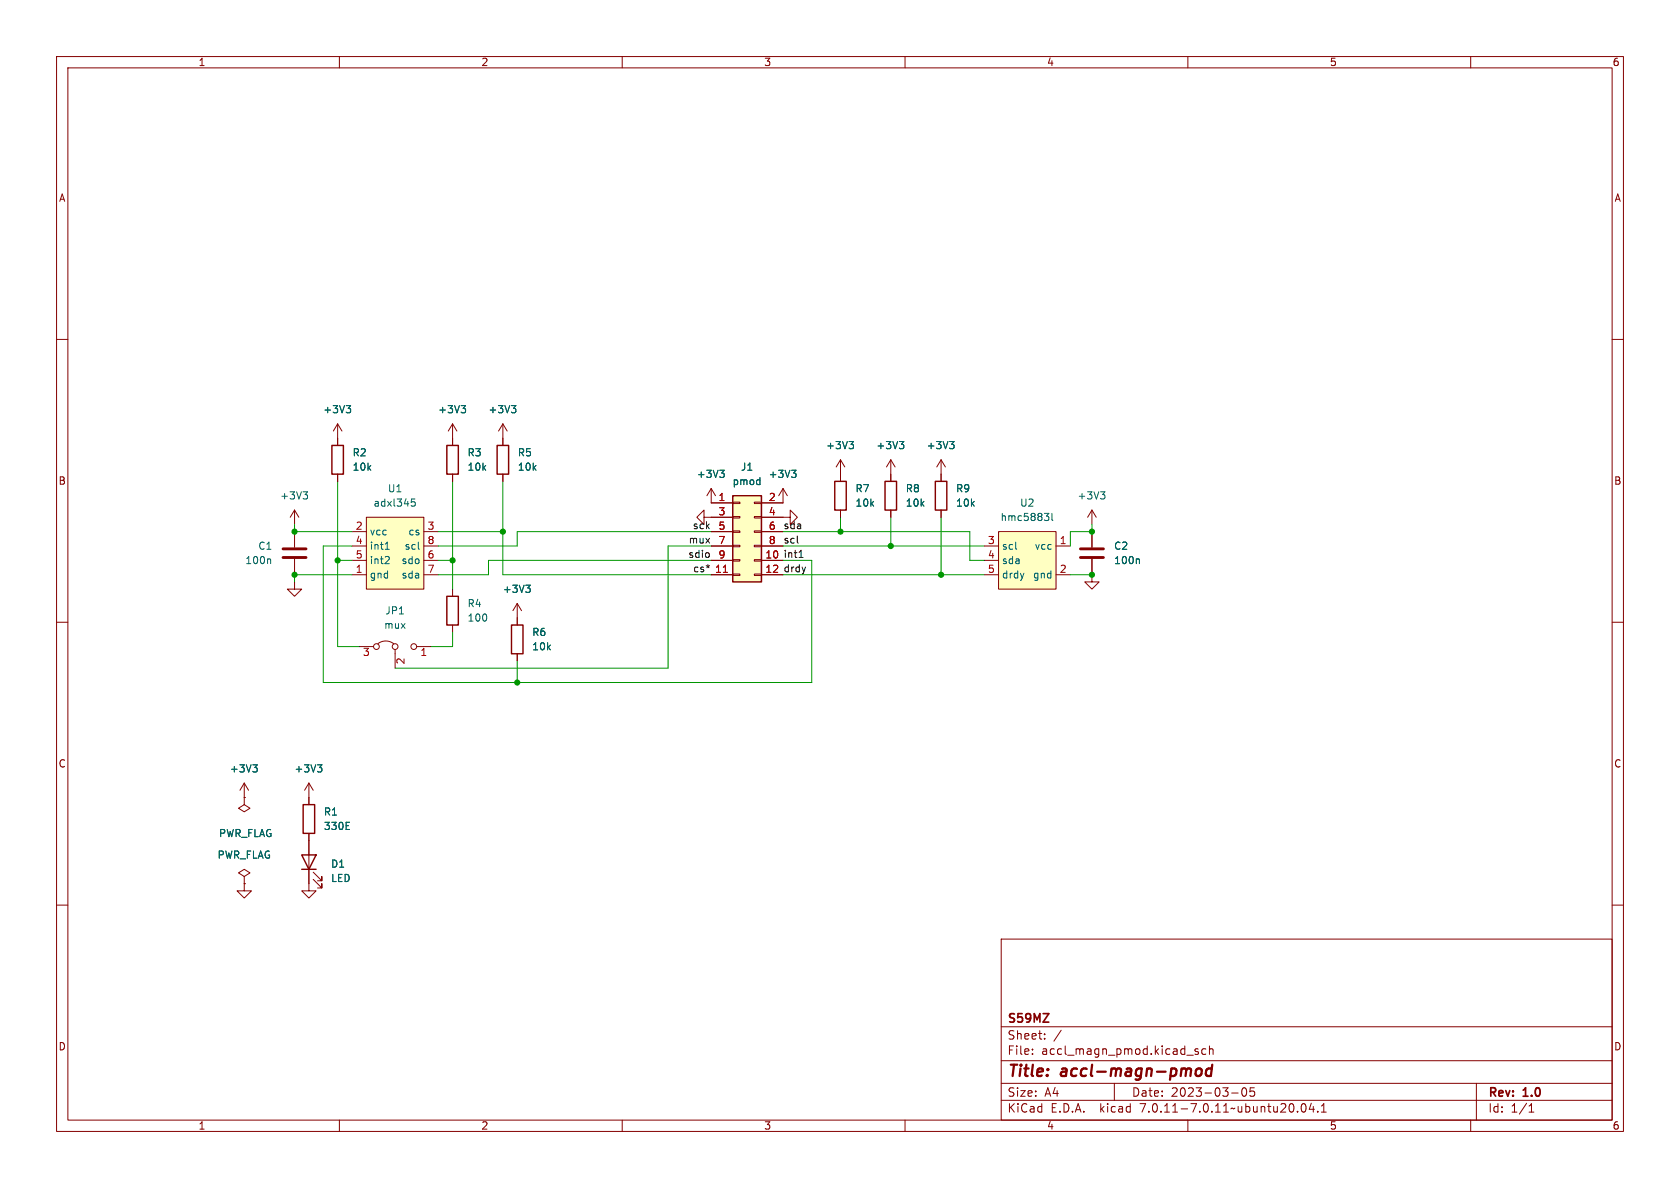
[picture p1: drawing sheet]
<svg xmlns="http://www.w3.org/2000/svg" width="297mm" height="210mm" viewBox="0 0 297 210" stroke-linecap="round" stroke-linejoin="round" font-family="sans-serif">
<g fill="none" stroke="#840000" stroke-width=".18">
<path d="M10 10h277v190h-277zM12 12h273v186h-273zM60 10v2M110 10v2M160 10v2M210 10v2M260 10v2M10 60h2M285 60h2M59.7 74.9l-.8 1.3M59.7 74.9v3.8M59.7 74.9l.8 1.3"/>
<path d="M80 74.9v3.8M80 74.9l-.8 1.3M80 74.9l.8 1.3M88.9 74.9v3.8M88.9 74.9l-.8 1.3M88.9 74.9l.8 1.3M52.1 90.2v2.5M52.1 94v2.8M52.1 98.8v2.8M52.1 90.2l.7 1.2M52.1 90.2l-.8 1.2M59.7 83.8v1.3"/>
<path d="M62.2 96.5h2.6M62.2 99.1h2.6M62.2 94h2.6M64.8 91.4h10.1v12.7h-10.1zM74.9 96.5h2.6M74.9 99.1h2.6M74.9 94h2.6M80 83.8v1.3M88.9 83.8v1.3M124.5 91.4v1.3l-1.3-1.3 1.3-1.2v1.2h5M125.7 96.5h3.8M125.7 99.1h3.8"/>
<path d="M125.7 86.4l-.7 1.2M125.7 86.4v2.5h3.8M125.7 86.4l.8 1.2M125.7 94h3.8M129.5 98.9h1.3v.3h-1.3zM129.5 96.4h1.3v.2h-1.3zM129.5 93.9h1.3v.2h-1.3zM129.5 91.3h1.3v.3h-1.3zM129.5 88.8h1.3v.2h-1.3zM133.3 98.9h1.3v.3h-1.3zM133.3 96.4h1.3v.2h-1.3zM133.3 93.9h1.3v.2h-1.3z"/>
<path d="M133.3 91.3h1.3v.3h-1.3zM133.3 88.8h1.3v.2h-1.3zM134.6 91.4h5.1v-1.2l1.3 1.2-1.3 1.3v-1.3M134.6 96.5h3.8M134.6 99.1h3.8M134.6 94h3.8M138.4 86.4l-.7 1.2M138.4 86.4v2.5h-3.8M138.4 86.4l.8 1.2M148.6 81.3l-.8 1.3M148.6 81.3v3.8M148.6 90.2v1.2"/>
<path d="M148.6 81.3l.8 1.3M157.5 81.3l-.8 1.3M157.5 81.3v3.8M157.5 90.2v1.2M157.5 81.3l.7 1.3M166.4 81.3v3.8M166.4 90.2v1.2M166.4 81.3l-.8 1.3M166.4 81.3l.7 1.3M174 96.5h2.5M174 99.1h2.5M176.5 94h10.2v10.1h-10.2z"/>
<path d="M186.7 96.5h2.5M193 98.8v4.1h1.3l-1.3 1.2-1.2-1.2h1.2M193 90.2l-.7 1.2M193 90.2v2.5M193 94v2.8M193 90.2l.8 1.2M10 110h2M52.1 102.9v1.2h-1.3l1.3 1.3 1.2-1.3h-1.2M62.2 101.6h2.6M63.5 114.3h2.5M66.8 113.8a2.26 2.26 0 0 1 2.8 0M69.8 114.8v3.3"/>
<path d="M73.7 114.3h2.5M74.9 101.6h2.6M80 104.1v1.3M80 110.5v1.3M91.4 106.7v3.8M91.4 115.6v1.2M91.4 106.7l-.7 1.3M91.4 106.7l.8 1.3M125.7 101.6h3.8M129.5 101.5h1.3v.2h-1.3zM133.3 101.5h1.3v.2h-1.3zM134.6 101.6h3.8"/>
<path d="M174 101.6h2.5M186.7 101.6h2.5M285 110h2M43.2 138.4l-.8 1.3M43.2 138.4v2.6M43.2 138.4l.7 1.3M54.6 138.4l-.8 1.3M54.6 138.4v3.8M54.6 138.4l.8 1.3M10 160h2M43.2 154.9l1-.6-1-.6-1 .6 1 .6v1.3M43.2 156.2h.1"/>
<path d="M43.2 156.2v1.3h1.2l-1.2 1.3-1.3-1.3h1.3M43.2 141v1.2l-1 .7 1 .6 1-.6-1-.7M43.2 141h.1M54.6 147.3v10.2h1.3l-1.3 1.3-1.3-1.3h1.3M55.4 155.4l1.5 1.6v-.8v.8h-.8M55.4 154.2l1.5 1.5v-.8v.8h-.8M285 160h2M177 166h108v32h-108zM60 198v2M110 198v2M160 198v2M177 194.5h108"/>
<path d="M177 191.5h108M177 187.5h108M177 181.5h108M182.5 186.3v.1M182.5 185.5v.1M184.7 183.6v.1M184.7 182.8v.1M187.6 182.1l-1.3 2M197 191.5v3M210 198v2M211.8 185.5l-.3-.1-.3 .2 .1 .2 .5 .2v.3h-.6M213.2 185.5l-.5-.1-.2 .3v.4l.1 .2h.6"/>
<path d="M213.8 185.5l.2-.1 .4 .1 .1 .9M213.8 184.9v1.5M217.7 193.2h1.2M219.7 192.4l.2-.1a.81 .81 0 0 1 .6 .6 .81 .81 0 0 1-.3 .8l-.2 .1a.81 .81 0 0 1-.3-1.4zM221.7 192.3h-.7v.7l.2-.1h.5l.1 .3-.1 .5-.2 .1-.5-.1M229.4 196.5v.1M230.2 195.2l.2-.1a.81 .81 0 0 1 .6 .6 .81 .81 0 0 1-.3 .8l-.2 .1a.81 .81 0 0 1-.3-1.4zM231.8 195l-.3 1.1h.9M232.2 195.6v1M233 196.5v.1M233.6 196.6h.9M233.6 195.5l.4-.4v1.5"/>
<path d="M260 198v2M261 191.5v6.5M270.3 196.6h.9M270.3 195.5l.4-.4v1.5"/>
<circle cx="66.5" cy="114.3" r=".51"/>
<circle cx="69.9" cy="114.3" r=".51"/>
<circle cx="73.2" cy="114.3" r=".51"/>
</g>
<path d="M211.5 189.1a.52 .52 0 0 1 .6-.2 .52 .52 0 0 1 .4 .4l-.1 .5a.55 .55 0 0 1-.5 .4 .55 .55 0 0 1-.6-.4zM214.2 189a.66 .66 0 0 0-1 .3v.5l.1 .3 .2 .1 .6-.1M214.3 188.2l-.2 2" fill="none" stroke="#840000" stroke-width=".4"/>
<g fill="none" stroke="#006464" stroke-width=".18">
<path d="M61.2 71.7h.8l-.4 .5M61.7 72.2l.3 .2v.3l-.3 .3M81.5 71.7h.8l-.4 .5M82.1 72.2l.2 .2v.3l-.2 .3M90.4 71.7h.8l-.4 .5M91 72.2l.2 .2v.3l-.2 .3M150.1 78h.8l-.4 .5M150.6 78.5l.3 .3v.3l-.3 .2M159 78h.8l-.4 .5M159.5 78.5l.3 .3v.3l-.3 .2M167.9 78h.8l-.5 .5M168.4 78.5l.3 .3v.3l-.3 .2"/>
<path d="M47.7 98.8l.1 .2v.6M53.6 86.9h.8l-.5 .5M54.1 87.4l.3 .3v.3l-.3 .2M68.1 97.1h.7M68.3 96l.2-.2v1.3M68.6 98.4l.2 .2v.3l-.8 .7h.8M73.4 88.2h-.6l-.1 .6 .2-.1 .4 .1 .1 .1v.5l-.2 .1-.5-.1M74 97l.1 .1M127.2 83.1h.8l-.4 .5M127.8 83.6l.2 .3v.3l-.2 .2M139.9 83.1h.8l-.4 .5M140.5 83.6l.2 .3v.3l-.2 .2"/>
<path d="M179.6 97l.1 .1M184.6 90.7h.8l-.4 .5 .4 .2v.4l-.2 .2h-.4M186 90.7v1.1l.1 .2M194.6 86.9h.7l-.4 .5M195.1 87.4l.2 .3v.3l-.2 .2M201.3 98.8l.1 .2v.6M93 103.4h.7l-.4 .5M93.5 103.9l.2 .3v.3l-.2 .2M44.7 135.2h.8l-.4 .5M45.2 135.7l.3 .2v.3l-.3 .3M56.1 135.2h.8l-.4 .5M56.7 135.7l.2 .2v.3l-.2 .3"/>
<path d="M61.2 146.6h.6M61.2 145.4h.6"/>
</g>
<path d="M58.7 78.7h2v5.1h-2zM79 78.7h2v5.1h-2zM87.9 78.7h2v5.1h-2zM129.5 87.6h5.1v15.3h-5.1zM147.6 85.1h2v5.1h-2zM156.5 85.1h2v5.1h-2zM165.4 85.1h2v5.1h-2zM79 105.4h2v5.1h-2zM90.4 110.5h2.1v5.1h-2.1zM53.3 151.1h2.6l-1.3 2.6zM53.3 153.7h2.6M53.6 142.2h2v5.1h-2z" fill="none" stroke="#840000" stroke-width=".25"/>
<g fill="#ffffc2" stroke="#ffffc2" stroke-width=".18">
<path d="M176.5 94h10.2v10.1h-10.2z"/>
<path d="M129.5 87.6h5.1v15.3h-5.1z"/>
<path d="M64.8 91.4h10.1v12.7h-10.1z"/>
</g>
<path d="M50 98.6h4.1M50 97h4.1M191 98.6h4.1M191 97h4.1" fill="none" stroke="#840000" stroke-width=".51"/>
<path d="M127.9 101.2h.7" fill="none" stroke="#a90000" stroke-width=".18"/>
<path d="M125.4 100l-.3 .1M141 95.9l.1 .1M141.3 98.5h.7M141.5 97.5l.1-.2v1.2" fill="none" stroke="#0f0f0f" stroke-width=".18"/>
<g fill="none" stroke="#009600" stroke-width=".18">
<path d="M52.1 92.7v1.3h10.1M59.7 85.1v29.2h3.8M59.7 99.1h2.5M62.2 96.5h-5.1v24.2h86.4v-21.6h-5.1M77.5 94h11.4M77.5 99.1h2.5M80 85.1v19M88.9 85.1v16.5h36.8M125.7 94h-34.3v2.5h-13.9M125.7 96.5h-7.6v21.6h-48.3M125.7 99.1h-39.3v2.5h-8.9M138.4 96.5h35.6"/>
<path d="M138.4 94h33v5.1h2.6M148.6 91.4v2.6M157.5 91.4v5.1M166.4 91.4v10.2M193 92.7v1.3h-3.8v2.5M62.2 101.6h-10.1v1.3M80 111.8v2.5h-3.8M91.4 116.8v3.9M138.4 101.6h35.6M189.2 101.6h3.8"/>
</g>
<g fill="#009600" stroke="#009600" stroke-width=".18">
<circle cx="88.9" cy="94" r=".46"/>
<circle cx="80" cy="99.1" r=".46"/>
<circle cx="59.7" cy="99.1" r=".46"/>
<circle cx="52.1" cy="101.6" r=".46"/>
<circle cx="52.1" cy="94" r=".46"/>
<circle cx="166.4" cy="101.6" r=".46"/>
<circle cx="157.5" cy="96.5" r=".46"/>
<circle cx="193" cy="101.6" r=".46"/>
<circle cx="193" cy="94" r=".46"/>
<circle cx="148.6" cy="94" r=".46"/>
<circle cx="91.4" cy="120.7" r=".46"/>
</g>
<g font-size="2.8" fill="#840000">
<text x="178" y="190.9">Title:</text>
<text x="187.7" y="190.9">accl-magn-pmod</text>
</g>
<g font-size="2.1" fill="#840000">
<text x="178" y="184">Sheet:</text>
<text x="178" y="181.2">S59MZ</text>
<text x="178" y="186.7">File:</text>
<text x="184.1" y="186.7">accl_magn_pmod.kicad_sch</text>
<text x="178" y="196.9">KiCad</text>
<text x="178" y="194.1">Size:</text>
<text x="184.7" y="194.1">A4</text>
<text x="185.7" y="196.9">E.D.A.</text>
<text x="194.6" y="196.9">kicad</text>
<text x="200" y="194.1">Date:</text>
<text x="201.8" y="196.9">7.0.11-7.0.11~ubuntu20.04.1</text>
<text x="207" y="194.1">2023-03-05</text>
<text x="263" y="194.3">Rev:</text>
<text x="263" y="196.9">Id:</text>
<text x="267.1" y="196.9">1/1</text>
<text x="269.4" y="194.3">1.0</text>
</g>
<g font-size="1.8" fill="#840000">
<text x="35" y="11.9">1</text>
<text x="85" y="11.9">2</text>
<text x="135" y="11.9">3</text>
<text x="185" y="11.9">4</text>
<text x="235" y="11.9">5</text>
<text x="285" y="11.9">6</text>
<text x="10.3" y="35.9">A</text>
<text x="285.3" y="35.9">A</text>
<text x="10.3" y="85.9">B</text>
<text x="285.3" y="85.9">B</text>
<text x="10.3" y="135.9">C</text>
<text x="285.3" y="135.9">C</text>
<text x="10.3" y="185.9">D</text>
<text x="285.3" y="185.9">D</text>
<text x="35" y="199.9">1</text>
<text x="85" y="199.9">2</text>
<text x="135" y="199.9">3</text>
<text x="185" y="199.9">4</text>
<text x="235" y="199.9">5</text>
<text x="285" y="199.9">6</text>
</g>
<g font-size="1.8" fill="#006464">
<text x="57" y="73.3">+3V3</text>
<text x="77.4" y="73.3">+3V3</text>
<text x="86.3" y="73.3">+3V3</text>
<text x="62.2" y="80.9">R2</text>
<text x="62.2" y="83.4">10k</text>
<text x="82.6" y="80.9">R3</text>
<text x="82.6" y="83.4">10k</text>
<text x="91.4" y="80.9">R5</text>
<text x="91.4" y="83.4">10k</text>
<text x="130.9" y="83.4">J1</text>
<text x="145.9" y="79.6">+3V3</text>
<text x="154.8" y="79.6">+3V3</text>
<text x="163.7" y="79.6">+3V3</text>
<text x="49.4" y="88.5">+3V3</text>
<text x="65.9" y="89.8">adxl345</text>
<text x="68.5" y="87.2">U1</text>
<text x="123.1" y="84.7">+3V3</text>
<text x="129.4" y="86">pmod</text>
<text x="135.8" y="84.7">+3V3</text>
<text x="151.1" y="87.2">R7</text>
<text x="151.1" y="89.8">10k</text>
<text x="160" y="87.2">R8</text>
<text x="160" y="89.8">10k</text>
<text x="168.9" y="87.2">R9</text>
<text x="168.9" y="89.8">10k</text>
<text x="180.2" y="89.8">U2</text>
<text x="190.4" y="88.5">+3V3</text>
<text x="65.3" y="94.8">vcc</text>
<text x="72.1" y="94.8">cs</text>
<text x="176.8" y="92.3">hmc5883l</text>
<text x="43.3" y="99.9">100n</text>
<text x="45.6" y="97.4">C1</text>
<text x="65.3" y="97.4">int1</text>
<text x="65.3" y="99.9">int2</text>
<text x="70.9" y="99.9">sdo</text>
<text x="71.4" y="97.4">scl</text>
<text x="177" y="97.4">scl</text>
<text x="177" y="99.9">sda</text>
<text x="182.8" y="97.4">vcc</text>
<text x="196.9" y="97.4">C2</text>
<text x="196.9" y="99.9">100n</text>
<text x="65.3" y="102.5">gnd</text>
<text x="70.9" y="102.5">sda</text>
<text x="82.6" y="107.5">R4</text>
<text x="88.8" y="105">+3V3</text>
<text x="177" y="102.5">drdy</text>
<text x="182.5" y="102.5">gnd</text>
<text x="67.8" y="111.4">mux</text>
<text x="68" y="108.8">JP1</text>
<text x="82.6" y="110.1">100</text>
<text x="94" y="112.6">R6</text>
<text x="94" y="115.2">10k</text>
<text x="40.5" y="136.8">+3V3</text>
<text x="52" y="136.8">+3V3</text>
<text x="38.6" y="148.2">PWR_FLAG</text>
<text x="57.2" y="144.4">R1</text>
<text x="57.2" y="146.9">330E</text>
<text x="38.4" y="152">PWR_FLAG</text>
<text x="58.4" y="153.6">D1</text>
<text x="58.4" y="156.1">LED</text>
</g>
<g font-size="1.8" fill="#a90000">
<text x="126.9" y="88.6">1</text>
<text x="135.8" y="88.6">2</text>
<text x="62.8" y="93.7">2</text>
<text x="75.5" y="93.7">3</text>
<text x="126.9" y="91.2">3</text>
<text x="126.9" y="93.7">5</text>
<text x="135.8" y="91.2">4</text>
<text x="135.8" y="93.7">6</text>
<text x="62.8" y="101.3">1</text>
<text x="62.8" y="96.3">4</text>
<text x="62.8" y="98.8">5</text>
<text x="75.5" y="98.8">6</text>
<text x="75.5" y="101.3">7</text>
<text x="75.5" y="96.3">8</text>
<text x="126.3" y="101.3">11</text>
<text x="126.9" y="96.3">7</text>
<text x="126.9" y="98.8">9</text>
<text x="135.2" y="98.8">10</text>
<text x="135.2" y="101.3">12</text>
<text x="135.8" y="96.3">8</text>
<text x="174.6" y="96.3">3</text>
<text x="174.6" y="98.8">4</text>
<text x="174.6" y="101.3">5</text>
<text x="187.3" y="96.3">1</text>
<text x="187.3" y="101.3">2</text>
<text x="64.1" y="116.3">3</text>
<text x="71.8" y="117.5" transform="rotate(-90 71.8 117.5)">2</text>
<text x="74.2" y="116.3">1</text>
</g>
<g font-size="1.8" fill="#0f0f0f">
<text x="122.4" y="93.6">sck</text>
<text x="138.4" y="93.6">sda</text>
<text x="121.6" y="98.7">sdio</text>
<text x="121.7" y="96.2">mux</text>
<text x="122.4" y="101.3">cs*</text>
<text x="138.4" y="96.2">scl</text>
<text x="138.4" y="101.3">drdy</text>
<text x="138.4" y="98.7">int1</text>
</g>
</svg>
